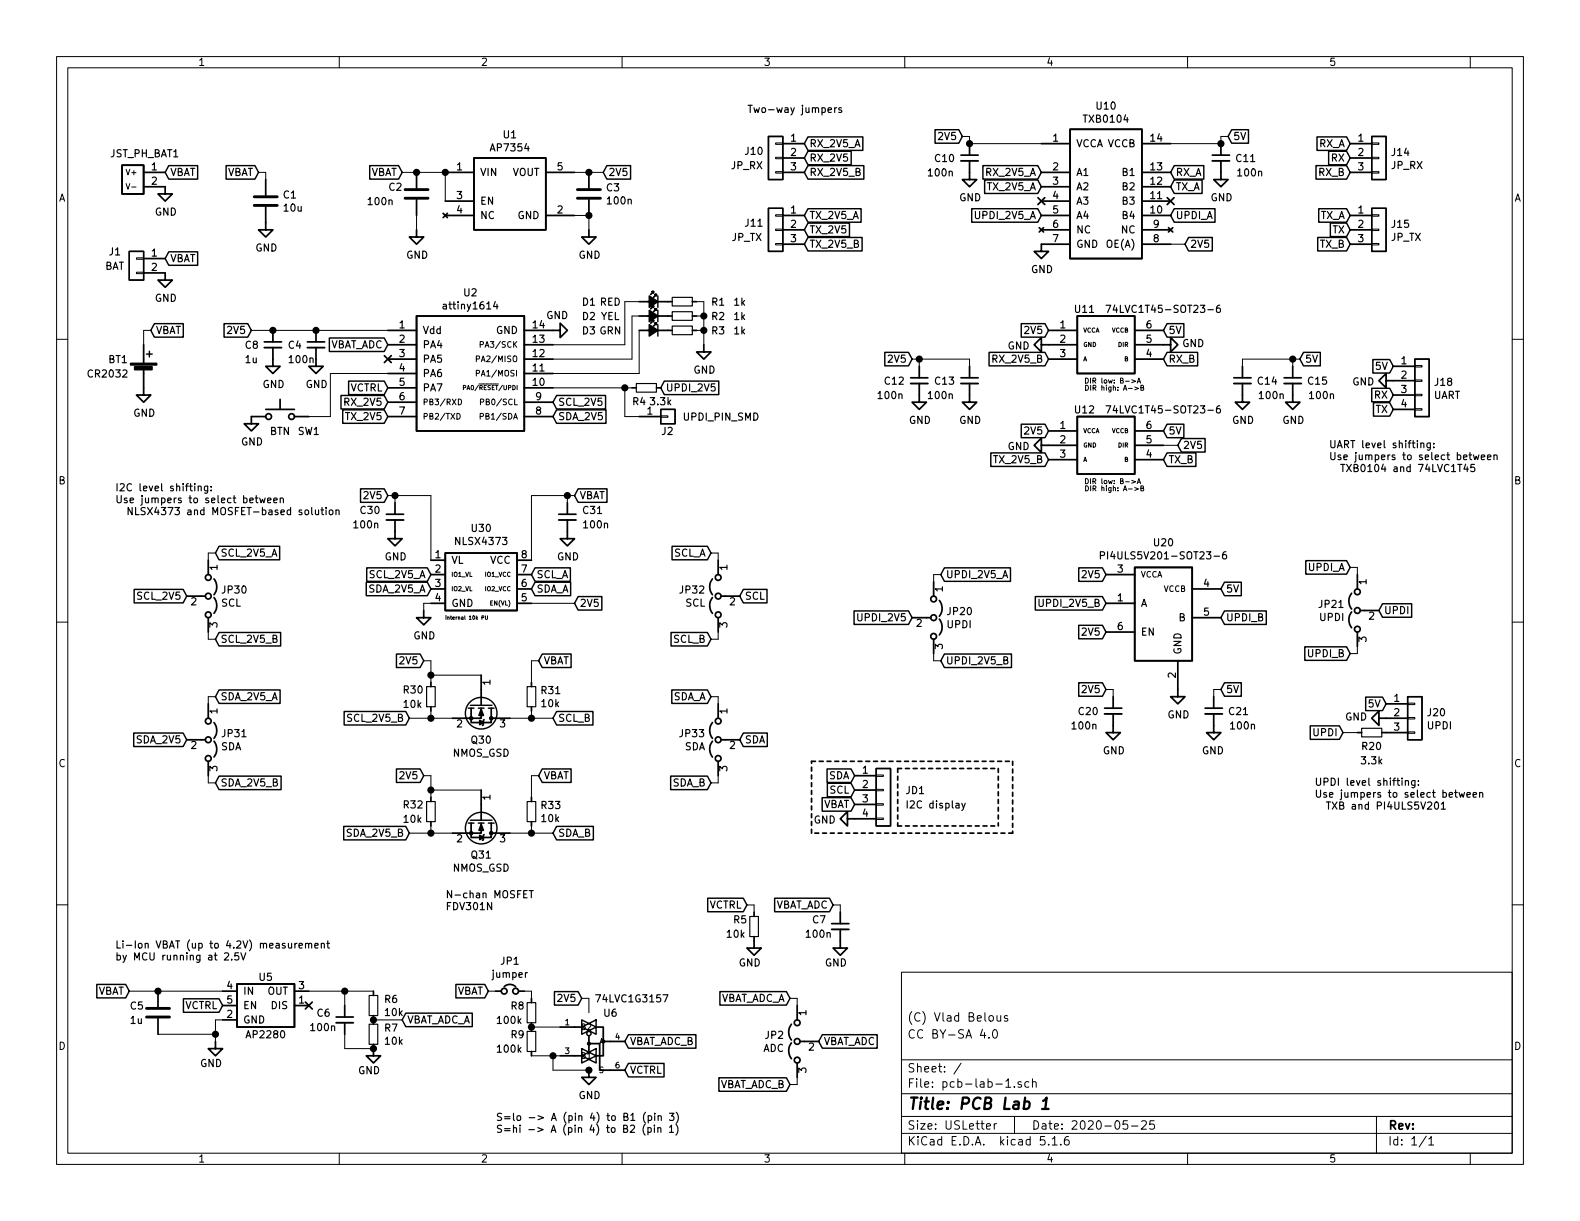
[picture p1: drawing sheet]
EESchema Schematic File Version 4
EELAYER 30 0
EELAYER END
$Descr USLetter 11000 8500
encoding utf-8
Sheet 1 1
Title "PCB Lab 1"
Date "2020-05-25"
Rev ""
Comp ""
Comment1 "CC BY-SA 4.0"
Comment2 "(C) Vlad Belous"
Comment3 ""
Comment4 ""
$EndDescr
$Comp
L local_symbols:AP7354 U1
U 1 1
P 3600 1500
F 0 "U1" H 3550 2065 50  0000 C CNN
F 1 "AP7354" H 3550 1974 50  0000 C CNN
F 2 "local_footprints:SOT-23-5_HS" H 3500 1500 50  0001 C CNN
F 3 "" H 3500 1500 50  0001 C CNN
	1    3600 1500
	1    0    0    -1  
$EndComp
$Comp
L local_connectors:JST_PH_BAT JST_PH_BAT1
U 1 1
P 950 1200
F 0 "JST_PH_BAT1" H 1008 1333 50  0000 C CNN
F 1 "JST_PH_BAT" H 900 1000 50  0001 C CNN
F 2 "local_footprints:JST_PH_S2B-PH-K_02x2.00mm_Angled_WiderHole" H 950 1200 50  0001 C CNN
F 3 "" H 950 1200 50  0001 C CNN
	1    950  1200
	1    0    0    -1  
$EndComp
$Comp
L Connector_Generic:Conn_01x04 J18
U 1 1
P 9900 2650
F 0 "J18" H 9980 2642 50  0000 L CNN
F 1 "UART" H 9980 2551 50  0000 L CNN
F 2 "local_footprints:Pin_Header_Straight_1x04_Pitch2.54mm" H 9900 2650 50  0001 C CNN
F 3 "~" H 9900 2650 50  0001 C CNN
	1    9900 2650
	1    0    0    -1  
$EndComp
$Comp
L Connector_Generic:Conn_01x03 J20
U 1 1
P 9850 5000
F 0 "J20" H 9930 5042 50  0000 L CNN
F 1 "UPDI" H 9930 4951 50  0000 L CNN
F 2 "local_footprints:Pin_Header_Straight_1x03_Pitch2.54mm" H 9850 5000 50  0001 C CNN
F 3 "~" H 9850 5000 50  0001 C CNN
	1    9850 5000
	1    0    0    -1  
$EndComp
$Comp
L Connector_Generic:Conn_01x02 J1
U 1 1
P 950 1800
F 0 "J1" H 1100 1850 50  0000 C CNN
F 1 "BAT" H 1100 1750 50  0000 C CNN
F 2 "local_footprints:Pin_Header_Straight_1x02_Pitch2.54mm" H 950 1800 50  0001 C CNN
F 3 "~" H 950 1800 50  0001 C CNN
	1    950  1800
	-1   0    0    -1  
$EndComp
$Comp
L Device:Battery_Cell BT1
U 1 1
P 1000 2600
F 0 "BT1" H 750 2700 50  0000 L CNN
F 1 "CR2032" H 600 2600 50  0000 L CNN
F 2 "local_footprints:CR2032_Holder_Linx" V 1000 2660 50  0001 C CNN
F 3 "~" V 1000 2660 50  0001 C CNN
	1    1000 2600
	1    0    0    -1  
$EndComp
$Comp
L local_symbols:74LVC1T45-SOT23-6 U12
U 1 1
P 7700 3150
F 0 "U12" H 7550 3450 50  0000 C CNN
F 1 "74LVC1T45-SOT23-6" H 8100 3450 50  0000 C CNN
F 2 "local_footprints:SOT-23-6_HS" H 7700 2900 50  0001 C CNN
F 3 "" H 7700 2900 50  0001 C CNN
	1    7700 3150
	1    0    0    -1  
$EndComp
$Comp
L local_symbols:74LVC1T45-SOT23-6 U11
U 1 1
P 7700 2450
F 0 "U11" H 7550 2750 50  0000 C CNN
F 1 "74LVC1T45-SOT23-6" H 8100 2750 50  0000 C CNN
F 2 "local_footprints:SOT-23-6_HS" H 7700 2200 50  0001 C CNN
F 3 "" H 7700 2200 50  0001 C CNN
	1    7700 2450
	1    0    0    -1  
$EndComp
$Comp
L local_symbols:TXB0104 U10
U 1 1
P 7750 1750
F 0 "U10" H 7700 2765 50  0000 C CNN
F 1 "TXB0104" H 7700 2674 50  0000 C CNN
F 2 "local_footprints:SOIC-14_3.9x8.7mm_Pitch1.27mm_HS" H 7500 1750 50  0001 C CNN
F 3 "" H 7500 1750 50  0001 C CNN
	1    7750 1750
	1    0    0    -1  
$EndComp
Text Notes 9150 5650 0    50   ~ 0
UPDI level shifting:\nUse jumpers to select between\n  TXB and PI4ULS5V201
$Comp
L local_symbols:PI4ULS5V201-SOT23-6 U20
U 1 1
P 8100 4500
F 0 "U20" H 8100 5225 50  0000 C CNN
F 1 "PI4ULS5V201-SOT23-6" H 8100 5134 50  0000 C CNN
F 2 "local_footprints:SOT-23-6_HS" H 8100 4500 50  0001 C CNN
F 3 "" H 8100 4500 50  0001 C CNN
	1    8100 4500
	1    0    0    -1  
$EndComp
Text Notes 9250 3300 0    50   ~ 0
UART level shifting:\nUse jumpers to select between\n  TXB0104 and 74LVC1T45
Text Notes 800  3600 0    50   ~ 0
I2C level shifting:\nUse jumpers to select between\n  NLSX4373 and MOSFET-based solution
$Comp
L local_symbols:NLSX4373 U30
U 1 1
P 3300 4100
F 0 "U30" H 3350 4525 50  0000 C CNN
F 1 "NLSX4373" H 3350 4434 50  0000 C CNN
F 2 "local_footprints:SOIC-8_3.9x4.9mm_Pitch1.27mm_HS" H 3300 4100 50  0001 C CNN
F 3 "" H 3300 4100 50  0001 C CNN
	1    3300 4100
	1    0    0    -1  
$EndComp
$Comp
L Device:Q_NMOS_GSD Q30
U 1 1
P 3350 4900
F 0 "Q30" V 3599 4900 50  0000 C CNN
F 1 "NMOS_GSD" V 3690 4900 50  0000 C CNN
F 2 "local_footprints:SOT-23_HS" H 3550 5000 50  0001 C CNN
F 3 "~" H 3350 4900 50  0001 C CNN
	1    3350 4900
	0    1    1    0   
$EndComp
$Comp
L Device:R_Small R30
U 1 1
P 3000 4850
F 0 "R30" H 2800 4900 50  0000 L CNN
F 1 "10k" H 2800 4800 50  0000 L CNN
F 2 "Resistor_SMD:R_0603_1608Metric" H 3000 4850 50  0001 C CNN
F 3 "~" H 3000 4850 50  0001 C CNN
	1    3000 4850
	1    0    0    -1  
$EndComp
Wire Wire Line
	3000 4700 3000 4750
Wire Wire Line
	3150 5000 3000 5000
Wire Wire Line
	3000 5000 3000 4950
Wire Wire Line
	3350 4700 3000 4700
Wire Wire Line
	3000 4700 3000 4600
Connection ~ 3000 4700
Wire Wire Line
	3000 5000 2850 5000
Connection ~ 3000 5000
$Comp
L Device:R_Small R31
U 1 1
P 3700 4850
F 0 "R31" H 3759 4896 50  0000 L CNN
F 1 "10k" H 3759 4805 50  0000 L CNN
F 2 "Resistor_SMD:R_0603_1608Metric" H 3700 4850 50  0001 C CNN
F 3 "~" H 3700 4850 50  0001 C CNN
	1    3700 4850
	1    0    0    -1  
$EndComp
Wire Wire Line
	3550 5000 3700 5000
Wire Wire Line
	3700 5000 3700 4950
Wire Wire Line
	3700 4750 3700 4600
Wire Wire Line
	3700 5000 3850 5000
Connection ~ 3700 5000
$Comp
L Device:Q_NMOS_GSD Q31
U 1 1
P 3350 5700
F 0 "Q31" V 3599 5700 50  0000 C CNN
F 1 "NMOS_GSD" V 3690 5700 50  0000 C CNN
F 2 "local_footprints:SOT-23_HS" H 3550 5800 50  0001 C CNN
F 3 "~" H 3350 5700 50  0001 C CNN
	1    3350 5700
	0    1    1    0   
$EndComp
$Comp
L Device:R_Small R32
U 1 1
P 3000 5650
F 0 "R32" H 2800 5700 50  0000 L CNN
F 1 "10k" H 2800 5600 50  0000 L CNN
F 2 "Resistor_SMD:R_0603_1608Metric" H 3000 5650 50  0001 C CNN
F 3 "~" H 3000 5650 50  0001 C CNN
	1    3000 5650
	1    0    0    -1  
$EndComp
Wire Wire Line
	3000 5500 3000 5550
Wire Wire Line
	3150 5800 3000 5800
Wire Wire Line
	3000 5800 3000 5750
Wire Wire Line
	3350 5500 3000 5500
Wire Wire Line
	3000 5500 3000 5400
Connection ~ 3000 5500
Wire Wire Line
	3000 5800 2850 5800
Connection ~ 3000 5800
$Comp
L Device:R_Small R33
U 1 1
P 3700 5650
F 0 "R33" H 3759 5696 50  0000 L CNN
F 1 "10k" H 3759 5605 50  0000 L CNN
F 2 "Resistor_SMD:R_0603_1608Metric" H 3700 5650 50  0001 C CNN
F 3 "~" H 3700 5650 50  0001 C CNN
	1    3700 5650
	1    0    0    -1  
$EndComp
Wire Wire Line
	3550 5800 3700 5800
Wire Wire Line
	3700 5800 3700 5750
Wire Wire Line
	3700 5550 3700 5400
Wire Wire Line
	3700 5800 3850 5800
Connection ~ 3700 5800
$Comp
L power:GND #PWR0101
U 1 1
P 1000 2700
F 0 "#PWR0101" H 1000 2450 50  0001 C CNN
F 1 "GND" H 1005 2527 50  0000 C CNN
F 2 "" H 1000 2700 50  0001 C CNN
F 3 "" H 1000 2700 50  0001 C CNN
	1    1000 2700
	1    0    0    -1  
$EndComp
$Comp
L power:GND #PWR0102
U 1 1
P 1150 1900
F 0 "#PWR0102" H 1150 1650 50  0001 C CNN
F 1 "GND" H 1155 1727 50  0000 C CNN
F 2 "" H 1150 1900 50  0001 C CNN
F 3 "" H 1150 1900 50  0001 C CNN
	1    1150 1900
	1    0    0    -1  
$EndComp
$Comp
L power:GND #PWR0103
U 1 1
P 1150 1300
F 0 "#PWR0103" H 1150 1050 50  0001 C CNN
F 1 "GND" H 1155 1127 50  0000 C CNN
F 2 "" H 1150 1300 50  0001 C CNN
F 3 "" H 1150 1300 50  0001 C CNN
	1    1150 1300
	1    0    0    -1  
$EndComp
Text GLabel 1150 1200 2    50   Input ~ 0
VBAT
Text GLabel 1150 1800 2    50   Input ~ 0
VBAT
Wire Wire Line
	1000 2400 1000 2300
Wire Wire Line
	1000 2300 1050 2300
Text GLabel 1050 2300 2    50   Input ~ 0
VBAT
Wire Wire Line
	3100 1400 3100 1200
Connection ~ 3100 1200
$Comp
L Device:C C2
U 1 1
P 2900 1350
F 0 "C2" H 2700 1400 50  0000 L CNN
F 1 "100n" H 2550 1300 50  0000 L CNN
F 2 "Capacitor_SMD:C_0603_1608Metric" H 2938 1200 50  0001 C CNN
F 3 "~" H 2900 1350 50  0001 C CNN
	1    2900 1350
	1    0    0    -1  
$EndComp
$Comp
L power:GND #PWR0104
U 1 1
P 2900 1600
F 0 "#PWR0104" H 2900 1350 50  0001 C CNN
F 1 "GND" H 2905 1427 50  0000 C CNN
F 2 "" H 2900 1600 50  0001 C CNN
F 3 "" H 2900 1600 50  0001 C CNN
	1    2900 1600
	1    0    0    -1  
$EndComp
Text GLabel 2800 1200 0    50   Input ~ 0
VBAT
Wire Wire Line
	4000 1200 4100 1200
$Comp
L Device:C C3
U 1 1
P 4100 1350
F 0 "C3" H 4215 1396 50  0000 L CNN
F 1 "100n" H 4215 1305 50  0000 L CNN
F 2 "Capacitor_SMD:C_0603_1608Metric" H 4138 1200 50  0001 C CNN
F 3 "~" H 4100 1350 50  0001 C CNN
	1    4100 1350
	1    0    0    -1  
$EndComp
Wire Wire Line
	4000 1500 4100 1500
Wire Wire Line
	4100 1500 4100 1600
Connection ~ 4100 1500
Wire Wire Line
	2800 1200 2900 1200
Connection ~ 2900 1200
Wire Wire Line
	2900 1200 3100 1200
Wire Wire Line
	2900 1500 2900 1600
$Comp
L power:GND #PWR0105
U 1 1
P 4100 1600
F 0 "#PWR0105" H 4100 1350 50  0001 C CNN
F 1 "GND" H 4105 1427 50  0000 C CNN
F 2 "" H 4100 1600 50  0001 C CNN
F 3 "" H 4100 1600 50  0001 C CNN
	1    4100 1600
	1    0    0    -1  
$EndComp
Wire Wire Line
	4100 1200 4200 1200
Connection ~ 4100 1200
Text GLabel 4200 1200 2    50   Input ~ 0
2V5
$Comp
L Device:C C1
U 1 1
P 1850 1400
F 0 "C1" H 1965 1446 50  0000 L CNN
F 1 "10u" H 1965 1355 50  0000 L CNN
F 2 "Capacitor_SMD:C_0805_2012Metric" H 1888 1250 50  0001 C CNN
F 3 "~" H 1850 1400 50  0001 C CNN
	1    1850 1400
	1    0    0    -1  
$EndComp
$Comp
L power:GND #PWR0106
U 1 1
P 1850 1550
F 0 "#PWR0106" H 1850 1300 50  0001 C CNN
F 1 "GND" H 1855 1377 50  0000 C CNN
F 2 "" H 1850 1550 50  0001 C CNN
F 3 "" H 1850 1550 50  0001 C CNN
	1    1850 1550
	1    0    0    -1  
$EndComp
Wire Wire Line
	1850 1250 1850 1200
Wire Wire Line
	1850 1200 1800 1200
Text GLabel 1800 1200 0    50   Input ~ 0
VBAT
$Comp
L Device:C_Small C4
U 1 1
P 2200 2400
F 0 "C4" H 2000 2400 50  0000 L CNN
F 1 "100n" H 2000 2300 50  0000 L CNN
F 2 "Capacitor_SMD:C_0603_1608Metric" H 2200 2400 50  0001 C CNN
F 3 "~" H 2200 2400 50  0001 C CNN
	1    2200 2400
	1    0    0    -1  
$EndComp
$Comp
L power:GND #PWR0107
U 1 1
P 2200 2500
F 0 "#PWR0107" H 2200 2250 50  0001 C CNN
F 1 "GND" H 2205 2327 50  0000 C CNN
F 2 "" H 2200 2500 50  0001 C CNN
F 3 "" H 2200 2500 50  0001 C CNN
	1    2200 2500
	1    0    0    -1  
$EndComp
Text GLabel 1750 2300 0    50   Input ~ 0
2V5
$Comp
L power:GND #PWR0108
U 1 1
P 3850 2300
F 0 "#PWR0108" H 3850 2050 50  0001 C CNN
F 1 "GND" V 3950 2350 50  0000 R CNN
F 2 "" H 3850 2300 50  0001 C CNN
F 3 "" H 3850 2300 50  0001 C CNN
	1    3850 2300
	0    -1   -1   0   
$EndComp
$Comp
L local_symbols:attiny1614 U2
U 1 1
P 3250 2600
F 0 "U2" H 3275 3165 50  0000 C CNN
F 1 "attiny1614" H 3275 3074 50  0000 C CNN
F 2 "local_footprints:SOIC-14_3.9x8.7mm_Pitch1.27mm_HS" H 3200 2200 50  0001 C CNN
F 3 "" H 3200 2200 50  0001 C CNN
	1    3250 2600
	1    0    0    -1  
$EndComp
$Comp
L Device:R_Small R4
U 1 1
P 4500 2700
F 0 "R4" V 4400 2750 50  0000 C CNN
F 1 "3.3k" V 4400 2600 50  0000 C CNN
F 2 "Resistor_SMD:R_0603_1608Metric" H 4500 2700 50  0001 C CNN
F 3 "~" H 4500 2700 50  0001 C CNN
	1    4500 2700
	0    -1   -1   0   
$EndComp
Text GLabel 4600 2700 2    50   Input ~ 0
UPDI_2V5
Text GLabel 3850 2800 2    50   Input ~ 0
SCL_2V5
Text GLabel 3850 2900 2    50   Input ~ 0
SDA_2V5
Text GLabel 2700 2800 0    50   Input ~ 0
RX_2V5
Text GLabel 2700 2900 0    50   Input ~ 0
TX_2V5
Text Notes 3100 6350 0    50   ~ 0
N-chan MOSFET\nFDV301N
Text GLabel 2950 4600 0    50   Input ~ 0
2V5
Text GLabel 2950 5400 0    50   Input ~ 0
2V5
Wire Wire Line
	2950 4600 3000 4600
Wire Wire Line
	3000 5400 2950 5400
Text GLabel 3750 4600 2    50   Input ~ 0
VBAT
Wire Wire Line
	3750 4600 3700 4600
Wire Wire Line
	3700 5400 3750 5400
Text GLabel 3750 5400 2    50   Input ~ 0
VBAT
$Comp
L Jumper:Jumper_3_Open JP30
U 1 1
P 1450 4150
F 0 "JP30" V 1404 4236 50  0000 L CNN
F 1 "SCL" V 1495 4236 50  0000 L CNN
F 2 "local_footprints:Pin_Header_Straight_1x03_Pitch2.54mm" H 1450 4150 50  0001 C CNN
F 3 "~" H 1450 4150 50  0001 C CNN
	1    1450 4150
	0    1    1    0   
$EndComp
Text GLabel 1300 4150 0    50   Input ~ 0
SCL_2V5
Wire Wire Line
	1450 3900 1450 3850
Wire Wire Line
	1450 3850 1500 3850
Wire Wire Line
	1450 4400 1450 4450
Wire Wire Line
	1450 4450 1500 4450
Text GLabel 1500 3850 2    50   Input ~ 0
SCL_2V5_A
Text GLabel 1500 4450 2    50   Input ~ 0
SCL_2V5_B
$Comp
L Jumper:Jumper_3_Open JP31
U 1 1
P 1450 5150
F 0 "JP31" V 1404 5236 50  0000 L CNN
F 1 "SDA" V 1495 5236 50  0000 L CNN
F 2 "local_footprints:Pin_Header_Straight_1x03_Pitch2.54mm" H 1450 5150 50  0001 C CNN
F 3 "~" H 1450 5150 50  0001 C CNN
	1    1450 5150
	0    1    1    0   
$EndComp
Text GLabel 1300 5150 0    50   Input ~ 0
SDA_2V5
Wire Wire Line
	1450 4900 1450 4850
Wire Wire Line
	1450 4850 1500 4850
Wire Wire Line
	1450 5400 1450 5450
Wire Wire Line
	1450 5450 1500 5450
Text GLabel 1500 4850 2    50   Input ~ 0
SDA_2V5_A
Text GLabel 1500 5450 2    50   Input ~ 0
SDA_2V5_B
$Comp
L Device:C_Small C30
U 1 1
P 2750 3600
F 0 "C30" H 2500 3650 50  0000 L CNN
F 1 "100n" H 2450 3550 50  0000 L CNN
F 2 "Capacitor_SMD:C_0603_1608Metric" H 2750 3600 50  0001 C CNN
F 3 "~" H 2750 3600 50  0001 C CNN
	1    2750 3600
	1    0    0    -1  
$EndComp
Wire Wire Line
	2750 3500 2750 3450
Wire Wire Line
	2750 3450 2700 3450
Text GLabel 2700 3450 0    50   Input ~ 0
2V5
$Comp
L power:GND #PWR0109
U 1 1
P 2750 3700
F 0 "#PWR0109" H 2750 3450 50  0001 C CNN
F 1 "GND" H 2755 3527 50  0000 C CNN
F 2 "" H 2750 3700 50  0001 C CNN
F 3 "" H 2750 3700 50  0001 C CNN
	1    2750 3700
	1    0    0    -1  
$EndComp
Text GLabel 3000 4000 0    50   Input ~ 0
SCL_2V5_A
Text GLabel 3000 4100 0    50   Input ~ 0
SDA_2V5_A
Wire Wire Line
	3000 4200 2950 4200
Wire Wire Line
	2950 4200 2950 4250
$Comp
L power:GND #PWR0110
U 1 1
P 2950 4250
F 0 "#PWR0110" H 2950 4000 50  0001 C CNN
F 1 "GND" H 2955 4077 50  0000 C CNN
F 2 "" H 2950 4250 50  0001 C CNN
F 3 "" H 2950 4250 50  0001 C CNN
	1    2950 4250
	1    0    0    -1  
$EndComp
Wire Wire Line
	3000 3900 3000 3450
Connection ~ 2750 3450
Wire Wire Line
	3000 3450 2750 3450
Text GLabel 2850 5000 0    50   Input ~ 0
SCL_2V5_B
Text GLabel 2850 5800 0    50   Input ~ 0
SDA_2V5_B
$Comp
L Device:C_Small C31
U 1 1
P 3950 3600
F 0 "C31" H 4050 3650 50  0000 L CNN
F 1 "100n" H 4050 3550 50  0000 L CNN
F 2 "Capacitor_SMD:C_0603_1608Metric" H 3950 3600 50  0001 C CNN
F 3 "~" H 3950 3600 50  0001 C CNN
	1    3950 3600
	1    0    0    -1  
$EndComp
Wire Wire Line
	3700 3900 3700 3450
Wire Wire Line
	3700 3450 3950 3450
Wire Wire Line
	3950 3450 3950 3500
$Comp
L power:GND #PWR0111
U 1 1
P 3950 3700
F 0 "#PWR0111" H 3950 3450 50  0001 C CNN
F 1 "GND" H 3955 3527 50  0000 C CNN
F 2 "" H 3950 3700 50  0001 C CNN
F 3 "" H 3950 3700 50  0001 C CNN
	1    3950 3700
	1    0    0    -1  
$EndComp
Wire Wire Line
	3950 3450 4000 3450
Connection ~ 3950 3450
Text GLabel 4000 3450 2    50   Input ~ 0
VBAT
$Comp
L Jumper:Jumper_3_Open JP32
U 1 1
P 5000 4150
F 0 "JP32" V 4954 4236 50  0000 L CNN
F 1 "SCL" V 5045 4236 50  0000 L CNN
F 2 "local_footprints:Pin_Header_Straight_1x03_Pitch2.54mm" H 5000 4150 50  0001 C CNN
F 3 "~" H 5000 4150 50  0001 C CNN
	1    5000 4150
	0    -1   1    0   
$EndComp
Text GLabel 5150 4150 2    50   Input ~ 0
SCL
Wire Wire Line
	5000 3900 5000 3850
Wire Wire Line
	5000 3850 4950 3850
Wire Wire Line
	5000 4400 5000 4450
Wire Wire Line
	5000 4450 4950 4450
Text GLabel 4950 3850 0    50   Input ~ 0
SCL_A
Text GLabel 4950 4450 0    50   Input ~ 0
SCL_B
$Comp
L Jumper:Jumper_3_Open JP33
U 1 1
P 5000 5150
F 0 "JP33" V 4954 5237 50  0000 L CNN
F 1 "SDA" V 5045 5237 50  0000 L CNN
F 2 "local_footprints:Pin_Header_Straight_1x03_Pitch2.54mm" H 5000 5150 50  0001 C CNN
F 3 "~" H 5000 5150 50  0001 C CNN
	1    5000 5150
	0    -1   1    0   
$EndComp
Text GLabel 5150 5150 2    50   Input ~ 0
SDA
Wire Wire Line
	5000 4900 5000 4850
Wire Wire Line
	5000 4850 4950 4850
Wire Wire Line
	5000 5400 5000 5450
Wire Wire Line
	5000 5450 4950 5450
Text GLabel 4950 4850 0    50   Input ~ 0
SDA_A
Text GLabel 4950 5450 0    50   Input ~ 0
SDA_B
Text GLabel 3700 4000 2    50   Input ~ 0
SCL_A
Text GLabel 3700 4100 2    50   Input ~ 0
SDA_A
Text GLabel 4000 4200 2    50   Input ~ 0
2V5
Wire Wire Line
	3700 4200 4000 4200
Text GLabel 3850 5000 2    50   Input ~ 0
SCL_B
Text GLabel 3850 5800 2    50   Input ~ 0
SDA_B
$Comp
L Connector_Generic:Conn_01x04 JD1
U 1 1
P 6150 5500
F 0 "JD1" H 6300 5500 50  0000 L CNN
F 1 "I2C display" H 6300 5400 50  0000 L CNN
F 2 "local_footprints:Pin_Header_Straight_1x04_Pitch2.54mm" H 6150 5500 50  0001 C CNN
F 3 "~" H 6150 5500 50  0001 C CNN
	1    6150 5500
	1    0    0    -1  
$EndComp
Text GLabel 5950 5600 0    50   Input ~ 0
VBAT
$Comp
L power:GND #PWR0112
U 1 1
P 5950 5700
F 0 "#PWR0112" H 5950 5450 50  0001 C CNN
F 1 "GND" V 5955 5572 50  0000 R CNN
F 2 "" H 5950 5700 50  0001 C CNN
F 3 "" H 5950 5700 50  0001 C CNN
	1    5950 5700
	0    1    1    0   
$EndComp
Text GLabel 5950 5500 0    50   Input ~ 0
SCL
Text GLabel 5950 5400 0    50   Input ~ 0
SDA
$Comp
L power:GND #PWR0113
U 1 1
P 8200 4800
F 0 "#PWR0113" H 8200 4550 50  0001 C CNN
F 1 "GND" H 8205 4627 50  0000 C CNN
F 2 "" H 8200 4800 50  0001 C CNN
F 3 "" H 8200 4800 50  0001 C CNN
	1    8200 4800
	1    0    0    -1  
$EndComp
Text GLabel 5600 1100 2    50   Input ~ 0
RX_2V5
Text GLabel 5600 1000 2    50   Input ~ 0
RX_2V5_A
Text GLabel 5600 1200 2    50   Input ~ 0
RX_2V5_B
Text GLabel 5600 1600 2    50   Input ~ 0
TX_2V5
Text GLabel 5600 1500 2    50   Input ~ 0
TX_2V5_A
Text GLabel 5600 1700 2    50   Input ~ 0
TX_2V5_B
Text GLabel 7250 1200 0    50   Input ~ 0
RX_2V5_A
Text GLabel 7250 1300 0    50   Input ~ 0
TX_2V5_A
Text GLabel 8150 1200 2    50   Input ~ 0
RX_A
Text GLabel 8150 1300 2    50   Input ~ 0
TX_A
$Comp
L power:GND #PWR0114
U 1 1
P 7300 2400
F 0 "#PWR0114" H 7300 2150 50  0001 C CNN
F 1 "GND" V 7305 2272 50  0000 R CNN
F 2 "" H 7300 2400 50  0001 C CNN
F 3 "" H 7300 2400 50  0001 C CNN
	1    7300 2400
	0    1    1    0   
$EndComp
Text GLabel 7300 2500 0    50   Input ~ 0
RX_2V5_B
Text GLabel 8100 2500 2    50   Input ~ 0
RX_B
$Comp
L power:GND #PWR0115
U 1 1
P 8100 2400
F 0 "#PWR0115" H 8100 2150 50  0001 C CNN
F 1 "GND" V 8105 2272 50  0000 R CNN
F 2 "" H 8100 2400 50  0001 C CNN
F 3 "" H 8100 2400 50  0001 C CNN
	1    8100 2400
	0    -1   -1   0   
$EndComp
$Comp
L Device:C_Small C12
U 1 1
P 6400 2650
F 0 "C12" H 6150 2650 50  0000 L CNN
F 1 "100n" H 6100 2550 50  0000 L CNN
F 2 "Capacitor_SMD:C_0603_1608Metric" H 6400 2650 50  0001 C CNN
F 3 "~" H 6400 2650 50  0001 C CNN
	1    6400 2650
	1    0    0    -1  
$EndComp
Wire Wire Line
	6400 2500 6350 2500
Text GLabel 6350 2500 0    50   Input ~ 0
2V5
Text GLabel 7300 3000 0    50   Input ~ 0
2V5
Text GLabel 7300 3200 0    50   Input ~ 0
TX_2V5_B
$Comp
L power:GND #PWR0116
U 1 1
P 7300 3100
F 0 "#PWR0116" H 7300 2850 50  0001 C CNN
F 1 "GND" V 7305 2972 50  0000 R CNN
F 2 "" H 7300 3100 50  0001 C CNN
F 3 "" H 7300 3100 50  0001 C CNN
	1    7300 3100
	0    1    1    0   
$EndComp
Text GLabel 8100 3200 2    50   Input ~ 0
TX_B
Text GLabel 8200 3100 2    50   Input ~ 0
2V5
Wire Wire Line
	8100 3100 8200 3100
$Comp
L Device:C_Small C10
U 1 1
P 6750 1100
F 0 "C10" H 6500 1100 50  0000 L CNN
F 1 "100n" H 6450 1000 50  0000 L CNN
F 2 "Capacitor_SMD:C_0603_1608Metric" H 6750 1100 50  0001 C CNN
F 3 "~" H 6750 1100 50  0001 C CNN
	1    6750 1100
	1    0    0    -1  
$EndComp
$Comp
L power:GND #PWR0117
U 1 1
P 6750 1200
F 0 "#PWR0117" H 6750 950 50  0001 C CNN
F 1 "GND" H 6755 1027 50  0000 C CNN
F 2 "" H 6750 1200 50  0001 C CNN
F 3 "" H 6750 1200 50  0001 C CNN
	1    6750 1200
	1    0    0    -1  
$EndComp
Wire Wire Line
	6750 950  6700 950 
Text GLabel 6700 950  0    50   Input ~ 0
2V5
Wire Wire Line
	6750 950  6750 1000
Wire Wire Line
	6750 1000 7250 1000
Connection ~ 6750 1000
Wire Wire Line
	8150 1000 8500 1000
Wire Wire Line
	8500 1000 8500 950 
Wire Wire Line
	8500 950  8550 950 
$Comp
L Device:C_Small C11
U 1 1
P 8500 1100
F 0 "C11" H 8250 1100 50  0000 L CNN
F 1 "100n" H 8200 1000 50  0000 L CNN
F 2 "Capacitor_SMD:C_0603_1608Metric" H 8500 1100 50  0001 C CNN
F 3 "~" H 8500 1100 50  0001 C CNN
	1    8500 1100
	-1   0    0    -1  
$EndComp
Connection ~ 8500 1000
$Comp
L power:GND #PWR0118
U 1 1
P 8500 1200
F 0 "#PWR0118" H 8500 950 50  0001 C CNN
F 1 "GND" H 8505 1027 50  0000 C CNN
F 2 "" H 8500 1200 50  0001 C CNN
F 3 "" H 8500 1200 50  0001 C CNN
	1    8500 1200
	1    0    0    -1  
$EndComp
Text GLabel 8550 950  2    50   Input ~ 0
5V
Wire Wire Line
	6400 2500 6400 2550
$Comp
L power:GND #PWR0119
U 1 1
P 6400 2750
F 0 "#PWR0119" H 6400 2500 50  0001 C CNN
F 1 "GND" H 6405 2577 50  0000 C CNN
F 2 "" H 6400 2750 50  0001 C CNN
F 3 "" H 6400 2750 50  0001 C CNN
	1    6400 2750
	1    0    0    -1  
$EndComp
Text GLabel 7300 2300 0    50   Input ~ 0
2V5
Text GLabel 8100 3000 2    50   Input ~ 0
5V
Text GLabel 9400 1100 0    50   Input ~ 0
RX
Text GLabel 9400 1000 0    50   Input ~ 0
RX_A
Text GLabel 9400 1200 0    50   Input ~ 0
RX_B
Text GLabel 9400 1600 0    50   Input ~ 0
TX
Text GLabel 9400 1500 0    50   Input ~ 0
TX_A
Text GLabel 9400 1700 0    50   Input ~ 0
TX_B
Text GLabel 9700 2550 0    50   Input ~ 0
5V
$Comp
L power:GND #PWR0120
U 1 1
P 9700 2650
F 0 "#PWR0120" H 9700 2400 50  0001 C CNN
F 1 "GND" V 9705 2522 50  0000 R CNN
F 2 "" H 9700 2650 50  0001 C CNN
F 3 "" H 9700 2650 50  0001 C CNN
	1    9700 2650
	0    1    1    0   
$EndComp
Text GLabel 9700 2750 0    50   Input ~ 0
RX
Text GLabel 9700 2850 0    50   Input ~ 0
TX
$Comp
L power:GND #PWR0121
U 1 1
P 7250 1700
F 0 "#PWR0121" H 7250 1450 50  0001 C CNN
F 1 "GND" H 7255 1527 50  0000 C CNN
F 2 "" H 7250 1700 50  0001 C CNN
F 3 "" H 7250 1700 50  0001 C CNN
	1    7250 1700
	1    0    0    -1  
$EndComp
Text GLabel 8250 1700 2    50   Input ~ 0
2V5
Wire Wire Line
	8150 1700 8250 1700
Text Notes 5200 800  0    50   ~ 0
Two-way jumpers
$Comp
L Jumper:Jumper_3_Open JP20
U 1 1
P 6500 4300
F 0 "JP20" V 6454 4386 50  0000 L CNN
F 1 "UPDI" V 6545 4386 50  0000 L CNN
F 2 "local_footprints:Pin_Header_Straight_1x03_Pitch2.54mm" H 6500 4300 50  0001 C CNN
F 3 "~" H 6500 4300 50  0001 C CNN
	1    6500 4300
	0    1    1    0   
$EndComp
Wire Wire Line
	6500 4050 6500 4000
Wire Wire Line
	6500 4000 6550 4000
Wire Wire Line
	6500 4550 6500 4600
Wire Wire Line
	6500 4600 6550 4600
Text GLabel 6550 4000 2    50   Input ~ 0
UPDI_2V5_A
Text GLabel 6550 4600 2    50   Input ~ 0
UPDI_2V5_B
Text GLabel 6350 4300 0    50   Input ~ 0
UPDI_2V5
Text GLabel 7250 1500 0    50   Input ~ 0
UPDI_2V5_A
Text GLabel 8150 1500 2    50   Input ~ 0
UPDI_A
Text GLabel 7700 4000 0    50   Input ~ 0
2V5
Text GLabel 7700 4200 0    50   Input ~ 0
UPDI_2V5_B
Text GLabel 8500 4300 2    50   Input ~ 0
UPDI_B
Text GLabel 7700 4400 0    50   Input ~ 0
2V5
$Comp
L Device:C_Small C20
U 1 1
P 7750 4950
F 0 "C20" H 7500 4950 50  0000 L CNN
F 1 "100n" H 7450 4850 50  0000 L CNN
F 2 "Capacitor_SMD:C_0603_1608Metric" H 7750 4950 50  0001 C CNN
F 3 "~" H 7750 4950 50  0001 C CNN
	1    7750 4950
	1    0    0    -1  
$EndComp
Wire Wire Line
	7750 4800 7700 4800
Text GLabel 7700 4800 0    50   Input ~ 0
2V5
Wire Wire Line
	7750 4800 7750 4850
$Comp
L power:GND #PWR0122
U 1 1
P 7750 5050
F 0 "#PWR0122" H 7750 4800 50  0001 C CNN
F 1 "GND" H 7755 4877 50  0000 C CNN
F 2 "" H 7750 5050 50  0001 C CNN
F 3 "" H 7750 5050 50  0001 C CNN
	1    7750 5050
	1    0    0    -1  
$EndComp
$Comp
L Device:C_Small C21
U 1 1
P 8450 4950
F 0 "C21" H 8200 4950 50  0000 L CNN
F 1 "100n" H 8150 4850 50  0000 L CNN
F 2 "Capacitor_SMD:C_0603_1608Metric" H 8450 4950 50  0001 C CNN
F 3 "~" H 8450 4950 50  0001 C CNN
	1    8450 4950
	-1   0    0    -1  
$EndComp
Wire Wire Line
	8450 4800 8500 4800
Wire Wire Line
	8450 4800 8450 4850
$Comp
L power:GND #PWR0123
U 1 1
P 8450 5050
F 0 "#PWR0123" H 8450 4800 50  0001 C CNN
F 1 "GND" H 8455 4877 50  0000 C CNN
F 2 "" H 8450 5050 50  0001 C CNN
F 3 "" H 8450 5050 50  0001 C CNN
	1    8450 5050
	-1   0    0    -1  
$EndComp
Text GLabel 8500 4800 2    50   Input ~ 0
5V
Text GLabel 8500 4100 2    50   Input ~ 0
5V
$Comp
L Jumper:Jumper_3_Open JP21
U 1 1
P 9450 4250
F 0 "JP21" V 9404 4336 50  0000 L CNN
F 1 "UPDI" V 9495 4336 50  0000 L CNN
F 2 "local_footprints:Pin_Header_Straight_1x03_Pitch2.54mm" H 9450 4250 50  0001 C CNN
F 3 "~" H 9450 4250 50  0001 C CNN
	1    9450 4250
	0    -1   1    0   
$EndComp
Wire Wire Line
	9450 4000 9450 3950
Wire Wire Line
	9450 3950 9400 3950
Wire Wire Line
	9450 4500 9450 4550
Wire Wire Line
	9450 4550 9400 4550
Text GLabel 9400 3950 0    50   Input ~ 0
UPDI_A
Text GLabel 9400 4550 0    50   Input ~ 0
UPDI_B
Text GLabel 9600 4250 2    50   Input ~ 0
UPDI
Text GLabel 9350 5100 0    50   Input ~ 0
UPDI
$Comp
L Device:R_Small R20
U 1 1
P 9550 5100
F 0 "R20" V 9450 5100 50  0000 C CNN
F 1 "3.3k" V 9350 5100 50  0000 C CNN
F 2 "Resistor_SMD:R_0603_1608Metric" H 9550 5100 50  0001 C CNN
F 3 "~" H 9550 5100 50  0001 C CNN
	1    9550 5100
	0    -1   -1   0   
$EndComp
Wire Wire Line
	9350 5100 9450 5100
Text GLabel 9650 4900 0    50   Input ~ 0
5V
$Comp
L power:GND #PWR0124
U 1 1
P 9650 5000
F 0 "#PWR0124" H 9650 4750 50  0001 C CNN
F 1 "GND" V 9655 4872 50  0000 R CNN
F 2 "" H 9650 5000 50  0001 C CNN
F 3 "" H 9650 5000 50  0001 C CNN
	1    9650 5000
	0    1    -1   0   
$EndComp
$Comp
L local_symbols:AP2280 U5
U 1 1
P 1850 7000
F 0 "U5" H 1850 7200 50  0000 C CNN
F 1 "AP2280" H 1850 6800 50  0000 C CNN
F 2 "local_footprints:SOT-23-5_HS" H 1850 7000 50  0001 C CNN
F 3 "" H 1850 7000 50  0001 C CNN
	1    1850 7000
	1    0    0    -1  
$EndComp
Text GLabel 900  6900 0    50   Input ~ 0
VBAT
$Comp
L Device:R_Small R6
U 1 1
P 2600 7000
F 0 "R6" H 2670 7046 50  0000 L CNN
F 1 "10k" H 2670 6955 50  0000 L CNN
F 2 "Resistor_SMD:R_0603_1608Metric" V 2530 7000 50  0001 C CNN
F 3 "~" H 2600 7000 50  0001 C CNN
	1    2600 7000
	1    0    0    -1  
$EndComp
$Comp
L power:GND #PWR0125
U 1 1
P 1500 7250
F 0 "#PWR0125" H 1500 7000 50  0001 C CNN
F 1 "GND" H 1550 7100 50  0000 R CNN
F 2 "" H 1500 7250 50  0001 C CNN
F 3 "" H 1500 7250 50  0001 C CNN
	1    1500 7250
	1    0    0    -1  
$EndComp
$Comp
L power:GND #PWR0126
U 1 1
P 2600 7300
F 0 "#PWR0126" H 2600 7050 50  0001 C CNN
F 1 "GND" H 2650 7150 50  0000 R CNN
F 2 "" H 2600 7300 50  0001 C CNN
F 3 "" H 2600 7300 50  0001 C CNN
	1    2600 7300
	1    0    0    -1  
$EndComp
NoConn ~ 2150 7000
Wire Wire Line
	1550 7100 1500 7100
$Comp
L Device:C C5
U 1 1
P 1100 7050
F 0 "C5" H 900 7100 50  0000 L CNN
F 1 "1u" H 900 7000 50  0000 L CNN
F 2 "Capacitor_SMD:C_0805_2012Metric" H 1138 6900 50  0001 C CNN
F 3 "~" H 1100 7050 50  0001 C CNN
	1    1100 7050
	1    0    0    -1  
$EndComp
Wire Wire Line
	900  6900 1100 6900
$Comp
L Device:C_Small C6
U 1 1
P 2400 7100
F 0 "C6" H 2200 7150 50  0000 L CNN
F 1 "100n" H 2150 7050 50  0000 L CNN
F 2 "Capacitor_SMD:C_0603_1608Metric" H 2438 6950 50  0001 C CNN
F 3 "~" H 2400 7100 50  0001 C CNN
	1    2400 7100
	1    0    0    -1  
$EndComp
$Comp
L Device:C_Small C7
U 1 1
P 5850 6450
F 0 "C7" H 5650 6500 50  0000 L CNN
F 1 "100n" H 5600 6400 50  0000 L CNN
F 2 "Capacitor_SMD:C_0603_1608Metric" H 5850 6450 50  0001 C CNN
F 3 "~" H 5850 6450 50  0001 C CNN
	1    5850 6450
	1    0    0    -1  
$EndComp
Text GLabel 5800 6300 0    50   Input ~ 0
VBAT_ADC
Text GLabel 5200 6300 0    50   Input ~ 0
VCTRL
Text Notes 800  6700 0    50   ~ 0
Li-Ion VBAT (up to 4.2V) measurement\nby MCU running at 2.5V
$Comp
L Device:R_Small R5
U 1 1
P 5250 6450
F 0 "R5" H 5100 6500 50  0000 L CNN
F 1 "10k" H 5050 6400 50  0000 L CNN
F 2 "Resistor_SMD:R_0603_1608Metric" H 5250 6450 50  0001 C CNN
F 3 "~" H 5250 6450 50  0001 C CNN
	1    5250 6450
	1    0    0    -1  
$EndComp
Wire Wire Line
	5250 6350 5250 6300
Wire Wire Line
	5200 6300 5250 6300
Wire Notes Line
	5650 5300 7050 5300
Wire Notes Line
	7050 5300 7050 5800
Wire Notes Line
	7050 5800 5650 5800
Wire Notes Line
	5650 5800 5650 5300
Wire Notes Line
	6250 5350 6950 5350
Wire Notes Line
	6950 5350 6950 5750
Wire Notes Line
	6250 5350 6250 5750
Wire Notes Line
	6250 5750 6950 5750
Wire Wire Line
	3850 2700 4350 2700
Connection ~ 4350 2700
Wire Wire Line
	4350 2700 4400 2700
$Comp
L Connector_Generic:Conn_01x01 J2
U 1 1
P 4650 2900
F 0 "J2" H 4600 2800 50  0000 L CNN
F 1 "UPDI_PIN_SMD" H 4750 2900 50  0000 L CNN
F 2 "local_footprints:Conn_1-wire" H 4650 2900 50  0001 C CNN
F 3 "~" H 4650 2900 50  0001 C CNN
	1    4650 2900
	1    0    0    -1  
$EndComp
Wire Wire Line
	4350 2900 4450 2900
Wire Wire Line
	4350 2700 4350 2900
Text GLabel 2700 2400 0    50   Input ~ 0
VBAT_ADC
Text GLabel 2700 2700 0    50   Input ~ 0
VCTRL
$Comp
L Device:LED_Small_ALT D1
U 1 1
P 4550 2100
F 0 "D1" H 5000 2100 50  0000 C CNN
F 1 "RED" H 4850 2100 50  0000 C CNN
F 2 "LED_SMD:LED_0805_2012Metric" V 4550 2100 50  0001 C CNN
F 3 "~" V 4550 2100 50  0001 C CNN
	1    4550 2100
	-1   0    0    -1  
$EndComp
$Comp
L Device:R_Small R1
U 1 1
P 4750 2100
F 0 "R1" V 4750 2350 50  0000 C CNN
F 1 "1k" V 4750 2500 50  0000 C CNN
F 2 "local_footprints:0805_HS" H 4750 2100 50  0001 C CNN
F 3 "~" H 4750 2100 50  0001 C CNN
	1    4750 2100
	0    1    1    0   
$EndComp
$Comp
L Device:LED_Small_ALT D2
U 1 1
P 4550 2200
F 0 "D2" H 5000 2200 50  0000 C CNN
F 1 "YEL" H 4850 2200 50  0000 C CNN
F 2 "LED_SMD:LED_0805_2012Metric" V 4550 2200 50  0001 C CNN
F 3 "~" V 4550 2200 50  0001 C CNN
	1    4550 2200
	-1   0    0    -1  
$EndComp
$Comp
L Device:R_Small R2
U 1 1
P 4750 2200
F 0 "R2" V 4750 2450 50  0000 C CNN
F 1 "1k" V 4750 2600 50  0000 C CNN
F 2 "local_footprints:0805_HS" H 4750 2200 50  0001 C CNN
F 3 "~" H 4750 2200 50  0001 C CNN
	1    4750 2200
	0    1    1    0   
$EndComp
$Comp
L Device:LED_Small_ALT D3
U 1 1
P 4550 2300
F 0 "D3" H 5000 2300 50  0000 C CNN
F 1 "GRN" H 4850 2300 50  0000 C CNN
F 2 "LED_SMD:LED_0805_2012Metric" V 4550 2300 50  0001 C CNN
F 3 "~" V 4550 2300 50  0001 C CNN
	1    4550 2300
	-1   0    0    -1  
$EndComp
$Comp
L Device:R_Small R3
U 1 1
P 4750 2300
F 0 "R3" V 4750 2550 50  0000 C CNN
F 1 "1k" V 4750 2700 50  0000 C CNN
F 2 "local_footprints:0805_HS" H 4750 2300 50  0001 C CNN
F 3 "~" H 4750 2300 50  0001 C CNN
	1    4750 2300
	0    1    1    0   
$EndComp
Wire Wire Line
	4450 2200 4400 2200
Wire Wire Line
	4450 2100 4350 2100
Wire Wire Line
	4850 2100 4900 2100
Wire Wire Line
	4900 2100 4900 2200
Wire Wire Line
	4850 2200 4900 2200
Connection ~ 4900 2200
Wire Wire Line
	4900 2200 4900 2300
Wire Wire Line
	4850 2300 4900 2300
Connection ~ 4900 2300
Wire Wire Line
	4900 2300 4900 2400
$Comp
L power:GND #PWR0128
U 1 1
P 4900 2400
F 0 "#PWR0128" H 4900 2150 50  0001 C CNN
F 1 "GND" H 4905 2227 50  0000 C CNN
F 2 "" H 4900 2400 50  0001 C CNN
F 3 "" H 4900 2400 50  0001 C CNN
	1    4900 2400
	1    0    0    -1  
$EndComp
Wire Wire Line
	4450 2600 3850 2600
Wire Wire Line
	4450 2300 4450 2600
Wire Wire Line
	4400 2500 3850 2500
Wire Wire Line
	4400 2200 4400 2500
Wire Wire Line
	4350 2400 3850 2400
Wire Wire Line
	4350 2100 4350 2400
$Comp
L Switch:SW_Push SW1
U 1 1
P 1950 2900
F 0 "SW1" H 2150 2800 50  0000 C CNN
F 1 "BTN" H 1950 2800 50  0000 C CNN
F 2 "local_footprints:SW_SPST_PUSH_6mm_3mm" H 1950 3100 50  0001 C CNN
F 3 "~" H 1950 3100 50  0001 C CNN
	1    1950 2900
	1    0    0    -1  
$EndComp
$Comp
L power:GND #PWR0129
U 1 1
P 1750 2900
F 0 "#PWR0129" H 1750 2650 50  0001 C CNN
F 1 "GND" H 1755 2727 50  0000 C CNN
F 2 "" H 1750 2900 50  0001 C CNN
F 3 "" H 1750 2900 50  0001 C CNN
	1    1750 2900
	1    0    0    -1  
$EndComp
Wire Wire Line
	2700 2600 2300 2600
Wire Wire Line
	2300 2900 2150 2900
Wire Wire Line
	2300 2600 2300 2900
NoConn ~ 2700 2500
$Comp
L Device:C_Small C13
U 1 1
P 6750 2650
F 0 "C13" H 6500 2650 50  0000 L CNN
F 1 "100n" H 6450 2550 50  0000 L CNN
F 2 "Capacitor_SMD:C_0603_1608Metric" H 6750 2650 50  0001 C CNN
F 3 "~" H 6750 2650 50  0001 C CNN
	1    6750 2650
	1    0    0    -1  
$EndComp
Wire Wire Line
	6400 2500 6750 2500
Wire Wire Line
	6750 2500 6750 2550
Connection ~ 6400 2500
$Comp
L power:GND #PWR0130
U 1 1
P 6750 2750
F 0 "#PWR0130" H 6750 2500 50  0001 C CNN
F 1 "GND" H 6755 2577 50  0000 C CNN
F 2 "" H 6750 2750 50  0001 C CNN
F 3 "" H 6750 2750 50  0001 C CNN
	1    6750 2750
	1    0    0    -1  
$EndComp
Wire Wire Line
	8650 2500 8650 2550
$Comp
L power:GND #PWR0131
U 1 1
P 8650 2750
F 0 "#PWR0131" H 8650 2500 50  0001 C CNN
F 1 "GND" H 8655 2577 50  0000 C CNN
F 2 "" H 8650 2750 50  0001 C CNN
F 3 "" H 8650 2750 50  0001 C CNN
	1    8650 2750
	1    0    0    -1  
$EndComp
Connection ~ 9000 2500
Wire Wire Line
	9000 2500 8650 2500
$Comp
L Device:C_Small C14
U 1 1
P 8650 2650
F 0 "C14" H 8400 2650 50  0000 L CNN
F 1 "100n" H 8350 2550 50  0000 L CNN
F 2 "Capacitor_SMD:C_0603_1608Metric" H 8650 2650 50  0001 C CNN
F 3 "~" H 8650 2650 50  0001 C CNN
	1    8650 2650
	-1   0    0    -1  
$EndComp
Wire Wire Line
	9000 2500 9000 2550
Text GLabel 9050 2500 2    50   Input ~ 0
5V
Wire Wire Line
	9000 2500 9050 2500
$Comp
L power:GND #PWR0132
U 1 1
P 9000 2750
F 0 "#PWR0132" H 9000 2500 50  0001 C CNN
F 1 "GND" H 9005 2577 50  0000 C CNN
F 2 "" H 9000 2750 50  0001 C CNN
F 3 "" H 9000 2750 50  0001 C CNN
	1    9000 2750
	1    0    0    -1  
$EndComp
$Comp
L Device:C_Small C15
U 1 1
P 9000 2650
F 0 "C15" H 8750 2650 50  0000 L CNN
F 1 "100n" H 8700 2550 50  0000 L CNN
F 2 "Capacitor_SMD:C_0603_1608Metric" H 9000 2650 50  0001 C CNN
F 3 "~" H 9000 2650 50  0001 C CNN
	1    9000 2650
	-1   0    0    -1  
$EndComp
NoConn ~ 8150 1400
NoConn ~ 7250 1400
$Comp
L Connector_Generic:Conn_01x03 J10
U 1 1
P 5400 1100
F 0 "J10" H 5550 1150 50  0000 C CNN
F 1 "JP_RX" H 5600 1050 50  0000 C CNN
F 2 "local_footprints:Pin_Header_Straight_1x03_Pitch2.54mm" H 5400 1100 50  0001 C CNN
F 3 "~" H 5400 1100 50  0001 C CNN
	1    5400 1100
	-1   0    0    -1  
$EndComp
$Comp
L Connector_Generic:Conn_01x03 J11
U 1 1
P 5400 1600
F 0 "J11" H 5550 1650 50  0000 C CNN
F 1 "JP_TX" H 5600 1550 50  0000 C CNN
F 2 "local_footprints:Pin_Header_Straight_1x03_Pitch2.54mm" H 5400 1600 50  0001 C CNN
F 3 "~" H 5400 1600 50  0001 C CNN
	1    5400 1600
	-1   0    0    -1  
$EndComp
$Comp
L Connector_Generic:Conn_01x03 J14
U 1 1
P 9600 1100
F 0 "J14" H 9680 1142 50  0000 L CNN
F 1 "JP_RX" H 9680 1051 50  0000 L CNN
F 2 "local_footprints:Pin_Header_Straight_1x03_Pitch2.54mm" H 9600 1100 50  0001 C CNN
F 3 "~" H 9600 1100 50  0001 C CNN
	1    9600 1100
	1    0    0    -1  
$EndComp
$Comp
L Connector_Generic:Conn_01x03 J15
U 1 1
P 9600 1600
F 0 "J15" H 9680 1642 50  0000 L CNN
F 1 "JP_TX" H 9680 1551 50  0000 L CNN
F 2 "local_footprints:Pin_Header_Straight_1x03_Pitch2.54mm" H 9600 1600 50  0001 C CNN
F 3 "~" H 9600 1600 50  0001 C CNN
	1    9600 1600
	1    0    0    -1  
$EndComp
Text GLabel 8100 2300 2    50   Input ~ 0
5V
$Comp
L Device:C_Small C8
U 1 1
P 1900 2400
F 0 "C8" H 1700 2400 50  0000 L CNN
F 1 "1u" H 1700 2300 50  0000 L CNN
F 2 "Capacitor_SMD:C_0805_2012Metric" H 1900 2400 50  0001 C CNN
F 3 "~" H 1900 2400 50  0001 C CNN
	1    1900 2400
	1    0    0    -1  
$EndComp
$Comp
L power:GND #PWR0133
U 1 1
P 1900 2500
F 0 "#PWR0133" H 1900 2250 50  0001 C CNN
F 1 "GND" H 1905 2327 50  0000 C CNN
F 2 "" H 1900 2500 50  0001 C CNN
F 3 "" H 1900 2500 50  0001 C CNN
	1    1900 2500
	1    0    0    -1  
$EndComp
Connection ~ 2200 2300
Wire Wire Line
	2200 2300 2700 2300
Wire Wire Line
	1900 2300 2200 2300
Wire Wire Line
	1750 2300 1900 2300
Connection ~ 1900 2300
$Comp
L local_symbols:74LVC1G3157 U6
U 1 1
P 4100 7250
F 0 "U6" H 3950 7450 50  0000 C CNN
F 1 "74LVC1G3157" H 3800 7550 50  0000 C CNN
F 2 "local_footprints:SOT-23-6_HS" H 4100 7250 50  0001 C CNN
F 3 "http://www.ti.com/lit/sg/scyt129e/scyt129e.pdf" H 4100 7250 50  0001 C CNN
	1    4100 7250
	-1   0    0    -1  
$EndComp
$Comp
L power:GND #PWR0127
U 1 1
P 4100 7450
F 0 "#PWR0127" H 4100 7200 50  0001 C CNN
F 1 "GND" H 4105 7277 50  0000 C CNN
F 2 "" H 4100 7450 50  0001 C CNN
F 3 "" H 4100 7450 50  0001 C CNN
	1    4100 7450
	1    0    0    -1  
$EndComp
$Comp
L Device:R_Small R8
U 1 1
P 3700 7050
F 0 "R8" H 3550 7100 50  0000 L CNN
F 1 "100k" H 3450 7000 50  0000 L CNN
F 2 "Resistor_SMD:R_0603_1608Metric" H 3700 7050 50  0001 C CNN
F 3 "~" H 3700 7050 50  0001 C CNN
	1    3700 7050
	1    0    0    -1  
$EndComp
$Comp
L Device:R_Small R9
U 1 1
P 3700 7250
F 0 "R9" H 3550 7300 50  0000 L CNN
F 1 "100k" H 3450 7200 50  0000 L CNN
F 2 "Resistor_SMD:R_0603_1608Metric" H 3700 7250 50  0001 C CNN
F 3 "~" H 3700 7250 50  0001 C CNN
	1    3700 7250
	1    0    0    -1  
$EndComp
Text Notes 3450 7900 0    50   ~ 0
S=lo -> A (pin 4) to B1 (pin 3)\nS=hi -> A (pin 4) to B2 (pin 1)
Text GLabel 4050 6950 0    50   Input ~ 0
2V5
Wire Wire Line
	4050 6950 4100 6950
Wire Wire Line
	4100 6950 4100 7050
Wire Wire Line
	3900 7350 3850 7350
Wire Wire Line
	3700 7350 3850 7350
Connection ~ 3850 7350
Wire Wire Line
	3700 7150 3900 7150
Connection ~ 3700 7150
Wire Wire Line
	3700 6900 3650 6900
Text GLabel 3400 6900 0    50   Input ~ 0
VBAT
Wire Wire Line
	3850 7450 4100 7450
Wire Wire Line
	3850 7350 3850 7450
Connection ~ 4100 7450
Text GLabel 1550 7000 0    50   Input ~ 0
VCTRL
Wire Wire Line
	1100 6900 1550 6900
Connection ~ 1100 6900
Wire Wire Line
	1100 7200 1500 7200
Wire Wire Line
	1500 7100 1500 7200
Wire Wire Line
	1500 7250 1500 7200
Connection ~ 1500 7200
Text GLabel 2800 7100 2    50   Input ~ 0
VBAT_ADC_A
$Comp
L power:GND #PWR0134
U 1 1
P 5250 6550
F 0 "#PWR0134" H 5250 6300 50  0001 C CNN
F 1 "GND" H 5300 6400 50  0000 R CNN
F 2 "" H 5250 6550 50  0001 C CNN
F 3 "" H 5250 6550 50  0001 C CNN
	1    5250 6550
	1    0    0    -1  
$EndComp
Wire Wire Line
	5800 6300 5850 6300
Wire Wire Line
	5850 6300 5850 6350
$Comp
L power:GND #PWR0135
U 1 1
P 5850 6550
F 0 "#PWR0135" H 5850 6300 50  0001 C CNN
F 1 "GND" H 5900 6400 50  0000 R CNN
F 2 "" H 5850 6550 50  0001 C CNN
F 3 "" H 5850 6550 50  0001 C CNN
	1    5850 6550
	1    0    0    -1  
$EndComp
Text GLabel 4350 7250 2    50   Input ~ 0
VBAT_ADC_B
Text GLabel 4350 7450 2    50   Input ~ 0
VCTRL
$Comp
L Jumper:Jumper_3_Open JP2
U 1 1
P 5550 7250
F 0 "JP2" V 5504 7337 50  0000 L CNN
F 1 "ADC" V 5595 7337 50  0000 L CNN
F 2 "local_footprints:Pin_Header_Straight_1x03_Pitch2.54mm" H 5550 7250 50  0001 C CNN
F 3 "~" H 5550 7250 50  0001 C CNN
	1    5550 7250
	0    -1   1    0   
$EndComp
Wire Wire Line
	5550 7000 5550 6950
Wire Wire Line
	5550 6950 5500 6950
Wire Wire Line
	5550 7500 5550 7550
Wire Wire Line
	5550 7550 5500 7550
Text GLabel 5500 6950 0    50   Input ~ 0
VBAT_ADC_A
Text GLabel 5500 7550 0    50   Input ~ 0
VBAT_ADC_B
Text GLabel 5700 7250 2    50   Input ~ 0
VBAT_ADC
$Comp
L Device:Jumper_NC_Small JP1
U 1 1
P 3550 6900
F 0 "JP1" H 3550 7112 50  0000 C CNN
F 1 "jumper" H 3550 7021 50  0000 C CNN
F 2 "local_footprints:Pin_Header_Straight_1x02_Pitch2.54mm" H 3550 6900 50  0001 C CNN
F 3 "~" H 3550 6900 50  0001 C CNN
	1    3550 6900
	1    0    0    -1  
$EndComp
Wire Wire Line
	3400 6900 3450 6900
Wire Wire Line
	2600 7100 2800 7100
$Comp
L Device:R_Small R7
U 1 1
P 2600 7200
F 0 "R7" H 2670 7246 50  0000 L CNN
F 1 "10k" H 2670 7155 50  0000 L CNN
F 2 "Resistor_SMD:R_0603_1608Metric" V 2530 7200 50  0001 C CNN
F 3 "~" H 2600 7200 50  0001 C CNN
	1    2600 7200
	1    0    0    -1  
$EndComp
Connection ~ 2600 7100
Wire Wire Line
	2150 6900 2400 6900
Wire Wire Line
	2400 6900 2400 7000
Connection ~ 2400 6900
Wire Wire Line
	2400 6900 2600 6900
Wire Wire Line
	2400 7200 2400 7300
Wire Wire Line
	2400 7300 2600 7300
Connection ~ 2600 7300
Wire Wire Line
	3700 6900 3700 6950
$EndSCHEMATC
